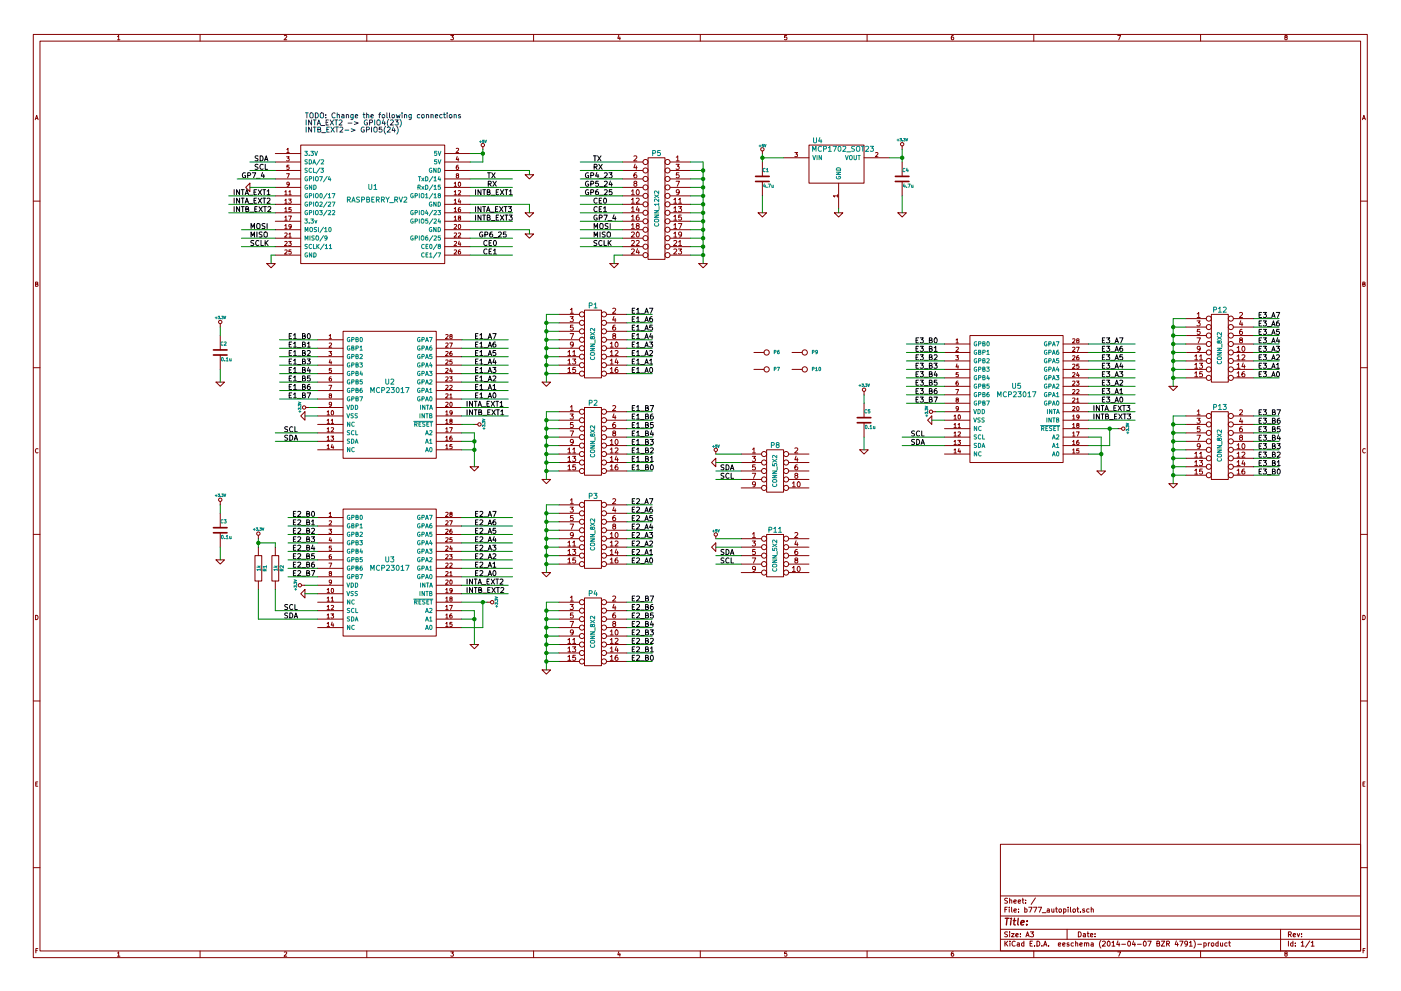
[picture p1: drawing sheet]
EESchema Schematic File Version 2
LIBS:power
LIBS:device
LIBS:transistors
LIBS:conn
LIBS:linear
LIBS:regul
LIBS:74xx
LIBS:cmos4000
LIBS:adc-dac
LIBS:memory
LIBS:xilinx
LIBS:special
LIBS:microcontrollers
LIBS:dsp
LIBS:microchip
LIBS:analog_switches
LIBS:motorola
LIBS:texas
LIBS:intel
LIBS:audio
LIBS:interface
LIBS:digital-audio
LIBS:philips
LIBS:display
LIBS:cypress
LIBS:siliconi
LIBS:opto
LIBS:atmel
LIBS:contrib
LIBS:valves
LIBS:raspberry_common
LIBS:SAUL
LIBS:b777_autopilot-cache
EELAYER 24 0
EELAYER END
$Descr A3 16535 11693
encoding utf-8
Sheet 1 1
Title ""
Date ""
Rev ""
Comp ""
Comment1 ""
Comment2 ""
Comment3 ""
Comment4 ""
$EndDescr
$Comp
L MCP23017 U2
U 1 1
P 4600 4600
F 0 "U2" H 4600 4700 60  0000 C CNN
F 1 "MCP23017" H 4600 4600 60  0000 C CNN
F 2 "" H 4600 4600 60  0000 C CNN
F 3 "" H 4600 4600 60  0000 C CNN
	1    4600 4600
	1    0    0    -1  
$EndComp
$Comp
L RASPBERRY_RV2 U1
U 1 1
P 4400 2400
F 0 "U1" H 4400 2600 60  0000 C CNN
F 1 "RASPBERRY_RV2" H 4450 2450 60  0000 C CNN
F 2 "" H 4300 2100 60  0000 C CNN
F 3 "" H 4300 2100 60  0000 C CNN
	1    4400 2400
	1    0    0    -1  
$EndComp
$Comp
L GND #PWR01
U 1 1
P 5600 5500
F 0 "#PWR01" H 5600 5500 30  0001 C CNN
F 1 "GND" H 5600 5430 30  0001 C CNN
F 2 "" H 5600 5500 60  0000 C CNN
F 3 "" H 5600 5500 60  0000 C CNN
	1    5600 5500
	1    0    0    -1  
$EndComp
$Comp
L +3.3V #PWR02
U 1 1
P 5600 5000
F 0 "#PWR02" H 5600 4960 30  0001 C CNN
F 1 "+3.3V" H 5600 5110 30  0000 C CNN
F 2 "" H 5600 5000 60  0000 C CNN
F 3 "" H 5600 5000 60  0000 C CNN
	1    5600 5000
	0    1    1    0   
$EndComp
$Comp
L +3.3V #PWR03
U 1 1
P 10650 1750
F 0 "#PWR03" H 10650 1710 30  0001 C CNN
F 1 "+3.3V" H 10650 1860 30  0000 C CNN
F 2 "" H 10650 1750 60  0000 C CNN
F 3 "" H 10650 1750 60  0000 C CNN
	1    10650 1750
	1    0    0    -1  
$EndComp
$Comp
L GND #PWR04
U 1 1
P 2950 2200
F 0 "#PWR04" H 2950 2200 30  0001 C CNN
F 1 "GND" H 2950 2130 30  0001 C CNN
F 2 "" H 2950 2200 60  0000 C CNN
F 3 "" H 2950 2200 60  0000 C CNN
	1    2950 2200
	0    1    1    0   
$EndComp
Text Label 3350 5100 0    60   ~ 0
SCL
Text Label 3350 5200 0    60   ~ 0
SDA
Text Label 3000 1900 0    60   ~ 0
SDA
Text Label 3000 2000 0    60   ~ 0
SCL
$Comp
L +5V #PWR05
U 1 1
P 5700 1750
F 0 "#PWR05" H 5700 1840 20  0001 C CNN
F 1 "+5V" H 5700 1840 30  0000 C CNN
F 2 "" H 5700 1750 60  0000 C CNN
F 3 "" H 5700 1750 60  0000 C CNN
	1    5700 1750
	1    0    0    -1  
$EndComp
Text Label 2750 2300 0    60   ~ 0
INTA_EXT1
Text Label 5600 2300 0    60   ~ 0
INTB_EXT1
Text Label 2750 2400 0    60   ~ 0
INTA_EXT2
Text Label 2750 2500 0    60   ~ 0
INTB_EXT2
$Comp
L GND #PWR06
U 1 1
P 3200 3100
F 0 "#PWR06" H 3200 3100 30  0001 C CNN
F 1 "GND" H 3200 3030 30  0001 C CNN
F 2 "" H 3200 3100 60  0000 C CNN
F 3 "" H 3200 3100 60  0000 C CNN
	1    3200 3100
	1    0    0    -1  
$EndComp
$Comp
L GND #PWR07
U 1 1
P 6250 2750
F 0 "#PWR07" H 6250 2750 30  0001 C CNN
F 1 "GND" H 6250 2680 30  0001 C CNN
F 2 "" H 6250 2750 60  0000 C CNN
F 3 "" H 6250 2750 60  0000 C CNN
	1    6250 2750
	1    0    0    -1  
$EndComp
$Comp
L GND #PWR08
U 1 1
P 6250 2050
F 0 "#PWR08" H 6250 2050 30  0001 C CNN
F 1 "GND" H 6250 1980 30  0001 C CNN
F 2 "" H 6250 2050 60  0000 C CNN
F 3 "" H 6250 2050 60  0000 C CNN
	1    6250 2050
	1    0    0    -1  
$EndComp
$Comp
L MCP23017 U3
U 1 1
P 4600 6700
F 0 "U3" H 4600 6800 60  0000 C CNN
F 1 "MCP23017" H 4600 6700 60  0000 C CNN
F 2 "" H 4600 6700 60  0000 C CNN
F 3 "" H 4600 6700 60  0000 C CNN
	1    4600 6700
	1    0    0    -1  
$EndComp
$Comp
L GND #PWR09
U 1 1
P 5600 7600
F 0 "#PWR09" H 5600 7600 30  0001 C CNN
F 1 "GND" H 5600 7530 30  0001 C CNN
F 2 "" H 5600 7600 60  0000 C CNN
F 3 "" H 5600 7600 60  0000 C CNN
	1    5600 7600
	1    0    0    -1  
$EndComp
$Comp
L +3.3V #PWR010
U 1 1
P 5750 7100
F 0 "#PWR010" H 5750 7060 30  0001 C CNN
F 1 "+3.3V" H 5750 7210 30  0000 C CNN
F 2 "" H 5750 7100 60  0000 C CNN
F 3 "" H 5750 7100 60  0000 C CNN
	1    5750 7100
	0    1    1    0   
$EndComp
Text Label 3350 7200 0    60   ~ 0
SCL
Text Label 3350 7300 0    60   ~ 0
SDA
$Comp
L GND #PWR011
U 1 1
P 3600 4900
F 0 "#PWR011" H 3600 4900 30  0001 C CNN
F 1 "GND" H 3600 4830 30  0001 C CNN
F 2 "" H 3600 4900 60  0000 C CNN
F 3 "" H 3600 4900 60  0000 C CNN
	1    3600 4900
	0    1    1    0   
$EndComp
$Comp
L +3.3V #PWR012
U 1 1
P 3650 4800
F 0 "#PWR012" H 3650 4760 30  0001 C CNN
F 1 "+3.3V" H 3650 4910 30  0000 C CNN
F 2 "" H 3650 4800 60  0000 C CNN
F 3 "" H 3650 4800 60  0000 C CNN
	1    3650 4800
	0    -1   -1   0   
$EndComp
$Comp
L +3.3V #PWR013
U 1 1
P 3600 6900
F 0 "#PWR013" H 3600 6860 30  0001 C CNN
F 1 "+3.3V" H 3600 7010 30  0000 C CNN
F 2 "" H 3600 6900 60  0000 C CNN
F 3 "" H 3600 6900 60  0000 C CNN
	1    3600 6900
	0    -1   -1   0   
$EndComp
$Comp
L GND #PWR014
U 1 1
P 3600 7000
F 0 "#PWR014" H 3600 7000 30  0001 C CNN
F 1 "GND" H 3600 6930 30  0001 C CNN
F 2 "" H 3600 7000 60  0000 C CNN
F 3 "" H 3600 7000 60  0000 C CNN
	1    3600 7000
	0    1    1    0   
$EndComp
$Comp
L CONN_1 P6
U 1 1
P 9050 4150
F 0 "P6" H 9130 4150 40  0000 L CNN
F 1 "CONN_1" H 9050 4205 30  0001 C CNN
F 2 "" H 9050 4150 60  0000 C CNN
F 3 "" H 9050 4150 60  0000 C CNN
	1    9050 4150
	1    0    0    -1  
$EndComp
$Comp
L CONN_1 P7
U 1 1
P 9050 4350
F 0 "P7" H 9130 4350 40  0000 L CNN
F 1 "CONN_1" H 9050 4405 30  0001 C CNN
F 2 "" H 9050 4350 60  0000 C CNN
F 3 "" H 9050 4350 60  0000 C CNN
	1    9050 4350
	1    0    0    -1  
$EndComp
$Comp
L CONN_1 P9
U 1 1
P 9500 4150
F 0 "P9" H 9580 4150 40  0000 L CNN
F 1 "CONN_1" H 9500 4205 30  0001 C CNN
F 2 "" H 9500 4150 60  0000 C CNN
F 3 "" H 9500 4150 60  0000 C CNN
	1    9500 4150
	1    0    0    -1  
$EndComp
$Comp
L CONN_1 P10
U 1 1
P 9500 4350
F 0 "P10" H 9580 4350 40  0000 L CNN
F 1 "CONN_1" H 9500 4405 30  0001 C CNN
F 2 "" H 9500 4350 60  0000 C CNN
F 3 "" H 9500 4350 60  0000 C CNN
	1    9500 4350
	1    0    0    -1  
$EndComp
$Comp
L R R2
U 1 1
P 3250 6700
F 0 "R2" V 3330 6700 40  0000 C CNN
F 1 "1k" V 3257 6701 40  0000 C CNN
F 2 "" V 3180 6700 30  0000 C CNN
F 3 "" H 3250 6700 30  0000 C CNN
	1    3250 6700
	1    0    0    -1  
$EndComp
$Comp
L R R1
U 1 1
P 3050 6700
F 0 "R1" V 3130 6700 40  0000 C CNN
F 1 "1k" V 3057 6701 40  0000 C CNN
F 2 "" V 2980 6700 30  0000 C CNN
F 3 "" H 3050 6700 30  0000 C CNN
	1    3050 6700
	1    0    0    -1  
$EndComp
$Comp
L +3.3V #PWR015
U 1 1
P 3050 6350
F 0 "#PWR015" H 3050 6310 30  0001 C CNN
F 1 "+3.3V" H 3050 6460 30  0000 C CNN
F 2 "" H 3050 6350 60  0000 C CNN
F 3 "" H 3050 6350 60  0000 C CNN
	1    3050 6350
	1    0    0    -1  
$EndComp
Text Label 5500 7000 0    60   ~ 0
INTB_EXT2
Text Label 5500 6900 0    60   ~ 0
INTA_EXT2
Text Label 5500 4900 0    60   ~ 0
INTB_EXT1
Text Label 5500 4800 0    60   ~ 0
INTA_EXT1
$Comp
L CONN_5X2 P8
U 1 1
P 9150 5550
F 0 "P8" H 9150 5850 60  0000 C CNN
F 1 "CONN_5X2" V 9150 5550 50  0000 C CNN
F 2 "" H 9150 5550 60  0000 C CNN
F 3 "" H 9150 5550 60  0000 C CNN
	1    9150 5550
	1    0    0    -1  
$EndComp
$Comp
L +5V #PWR016
U 1 1
P 8450 5350
F 0 "#PWR016" H 8450 5440 20  0001 C CNN
F 1 "+5V" H 8450 5440 30  0000 C CNN
F 2 "" H 8450 5350 60  0000 C CNN
F 3 "" H 8450 5350 60  0000 C CNN
	1    8450 5350
	1    0    0    -1  
$EndComp
$Comp
L GND #PWR017
U 1 1
P 8450 5450
F 0 "#PWR017" H 8450 5450 30  0001 C CNN
F 1 "GND" H 8450 5380 30  0001 C CNN
F 2 "" H 8450 5450 60  0000 C CNN
F 3 "" H 8450 5450 60  0000 C CNN
	1    8450 5450
	0    1    1    0   
$EndComp
Text Label 8500 5550 0    60   ~ 0
SDA
Text Label 8500 5650 0    60   ~ 0
SCL
$Comp
L CONN_8X2 P1
U 1 1
P 7000 4050
F 0 "P1" H 7000 4500 60  0000 C CNN
F 1 "CONN_8X2" V 7000 4050 50  0000 C CNN
F 2 "" H 7000 4050 60  0000 C CNN
F 3 "" H 7000 4050 60  0000 C CNN
	1    7000 4050
	1    0    0    -1  
$EndComp
$Comp
L GND #PWR018
U 1 1
P 6450 4500
F 0 "#PWR018" H 6450 4500 30  0001 C CNN
F 1 "GND" H 6450 4430 30  0001 C CNN
F 2 "" H 6450 4500 60  0000 C CNN
F 3 "" H 6450 4500 60  0000 C CNN
	1    6450 4500
	1    0    0    -1  
$EndComp
$Comp
L CONN_8X2 P2
U 1 1
P 7000 5200
F 0 "P2" H 7000 5650 60  0000 C CNN
F 1 "CONN_8X2" V 7000 5200 50  0000 C CNN
F 2 "" H 7000 5200 60  0000 C CNN
F 3 "" H 7000 5200 60  0000 C CNN
	1    7000 5200
	1    0    0    -1  
$EndComp
$Comp
L GND #PWR019
U 1 1
P 6450 5650
F 0 "#PWR019" H 6450 5650 30  0001 C CNN
F 1 "GND" H 6450 5580 30  0001 C CNN
F 2 "" H 6450 5650 60  0000 C CNN
F 3 "" H 6450 5650 60  0000 C CNN
	1    6450 5650
	1    0    0    -1  
$EndComp
$Comp
L CONN_8X2 P3
U 1 1
P 7000 6300
F 0 "P3" H 7000 6750 60  0000 C CNN
F 1 "CONN_8X2" V 7000 6300 50  0000 C CNN
F 2 "" H 7000 6300 60  0000 C CNN
F 3 "" H 7000 6300 60  0000 C CNN
	1    7000 6300
	1    0    0    -1  
$EndComp
$Comp
L GND #PWR020
U 1 1
P 6450 6750
F 0 "#PWR020" H 6450 6750 30  0001 C CNN
F 1 "GND" H 6450 6680 30  0001 C CNN
F 2 "" H 6450 6750 60  0000 C CNN
F 3 "" H 6450 6750 60  0000 C CNN
	1    6450 6750
	1    0    0    -1  
$EndComp
$Comp
L CONN_8X2 P4
U 1 1
P 7000 7450
F 0 "P4" H 7000 7900 60  0000 C CNN
F 1 "CONN_8X2" V 7000 7450 50  0000 C CNN
F 2 "" H 7000 7450 60  0000 C CNN
F 3 "" H 7000 7450 60  0000 C CNN
	1    7000 7450
	1    0    0    -1  
$EndComp
$Comp
L GND #PWR021
U 1 1
P 6450 7900
F 0 "#PWR021" H 6450 7900 30  0001 C CNN
F 1 "GND" H 6450 7830 30  0001 C CNN
F 2 "" H 6450 7900 60  0000 C CNN
F 3 "" H 6450 7900 60  0000 C CNN
	1    6450 7900
	1    0    0    -1  
$EndComp
Text Label 7450 3700 0    60   ~ 0
E1_A7
Text Label 7450 3800 0    60   ~ 0
E1_A6
Text Label 7450 3900 0    60   ~ 0
E1_A5
Text Label 7450 4000 0    60   ~ 0
E1_A4
Text Label 7450 4100 0    60   ~ 0
E1_A3
Text Label 7450 4200 0    60   ~ 0
E1_A2
Text Label 7450 4300 0    60   ~ 0
E1_A1
Text Label 7450 4400 0    60   ~ 0
E1_A0
Text Label 5600 4000 0    60   ~ 0
E1_A7
Text Label 5600 4100 0    60   ~ 0
E1_A6
Text Label 5600 4200 0    60   ~ 0
E1_A5
Text Label 5600 4300 0    60   ~ 0
E1_A4
Text Label 5600 4400 0    60   ~ 0
E1_A3
Text Label 5600 4500 0    60   ~ 0
E1_A2
Text Label 5600 4600 0    60   ~ 0
E1_A1
Text Label 5600 4700 0    60   ~ 0
E1_A0
Text Label 7450 4850 0    60   ~ 0
E1_B7
Text Label 7450 4950 0    60   ~ 0
E1_B6
Text Label 7450 5050 0    60   ~ 0
E1_B5
Text Label 7450 5150 0    60   ~ 0
E1_B4
Text Label 7450 5250 0    60   ~ 0
E1_B3
Text Label 7450 5350 0    60   ~ 0
E1_B2
Text Label 7450 5450 0    60   ~ 0
E1_B1
Text Label 7450 5550 0    60   ~ 0
E1_B0
Text Label 3400 4000 0    60   ~ 0
E1_B0
Text Label 3400 4100 0    60   ~ 0
E1_B1
Text Label 3400 4200 0    60   ~ 0
E1_B2
Text Label 3400 4300 0    60   ~ 0
E1_B3
Text Label 3400 4400 0    60   ~ 0
E1_B4
Text Label 3400 4500 0    60   ~ 0
E1_B5
Text Label 3400 4600 0    60   ~ 0
E1_B6
Text Label 3400 4700 0    60   ~ 0
E1_B7
Text Label 3450 6100 0    60   ~ 0
E2_B0
Text Label 3450 6200 0    60   ~ 0
E2_B1
Text Label 3450 6300 0    60   ~ 0
E2_B2
Text Label 3450 6400 0    60   ~ 0
E2_B3
Text Label 3450 6500 0    60   ~ 0
E2_B4
Text Label 3450 6600 0    60   ~ 0
E2_B5
Text Label 3450 6700 0    60   ~ 0
E2_B6
Text Label 3450 6800 0    60   ~ 0
E2_B7
Text Label 5600 6100 0    60   ~ 0
E2_A7
Text Label 5600 6200 0    60   ~ 0
E2_A6
Text Label 5600 6300 0    60   ~ 0
E2_A5
Text Label 5600 6400 0    60   ~ 0
E2_A4
Text Label 5600 6500 0    60   ~ 0
E2_A3
Text Label 5600 6600 0    60   ~ 0
E2_A2
Text Label 5600 6700 0    60   ~ 0
E2_A1
Text Label 5600 6800 0    60   ~ 0
E2_A0
Text Label 7450 5950 0    60   ~ 0
E2_A7
Text Label 7450 6050 0    60   ~ 0
E2_A6
Text Label 7450 6150 0    60   ~ 0
E2_A5
Text Label 7450 6250 0    60   ~ 0
E2_A4
Text Label 7450 6350 0    60   ~ 0
E2_A3
Text Label 7450 6450 0    60   ~ 0
E2_A2
Text Label 7450 6550 0    60   ~ 0
E2_A1
Text Label 7450 6650 0    60   ~ 0
E2_A0
Text Label 7450 7100 0    60   ~ 0
E2_B7
Text Label 7450 7200 0    60   ~ 0
E2_B6
Text Label 7450 7300 0    60   ~ 0
E2_B5
Text Label 7450 7400 0    60   ~ 0
E2_B4
Text Label 7450 7500 0    60   ~ 0
E2_B3
Text Label 7450 7600 0    60   ~ 0
E2_B2
Text Label 7450 7700 0    60   ~ 0
E2_B1
Text Label 7450 7800 0    60   ~ 0
E2_B0
$Comp
L GND #PWR022
U 1 1
P 8300 3100
F 0 "#PWR022" H 8300 3100 30  0001 C CNN
F 1 "GND" H 8300 3030 30  0001 C CNN
F 2 "" H 8300 3100 60  0000 C CNN
F 3 "" H 8300 3100 60  0000 C CNN
	1    8300 3100
	1    0    0    -1  
$EndComp
Text Label 7000 1900 0    60   ~ 0
TX
Text Label 7000 2000 0    60   ~ 0
RX
Text Label 5750 2100 0    60   ~ 0
TX
Text Label 5750 2200 0    60   ~ 0
RX
Text Label 6900 2100 0    60   ~ 0
GP4_23
Text Label 6900 2200 0    60   ~ 0
GP5_24
Text Label 6900 2300 0    60   ~ 0
GP6_25
Text Label 5650 2800 0    60   ~ 0
GP6_25
Text Label 5700 2900 0    60   ~ 0
CE0
Text Label 5700 3000 0    60   ~ 0
CE1
Text Label 7000 2400 0    60   ~ 0
CE0
Text Label 7000 2500 0    60   ~ 0
CE1
Text Label 2850 2100 0    60   ~ 0
GP7_4
Text Label 7000 2600 0    60   ~ 0
GP7_4
$Comp
L CONN_12X2 P5
U 1 1
P 7750 2450
F 0 "P5" H 7750 3100 60  0000 C CNN
F 1 "CONN_12X2" V 7750 2450 50  0000 C CNN
F 2 "" H 7750 2450 60  0000 C CNN
F 3 "" H 7750 2450 60  0000 C CNN
	1    7750 2450
	-1   0    0    -1  
$EndComp
Text Label 2950 2700 0    60   ~ 0
MOSI
Text Label 7000 2700 0    60   ~ 0
MOSI
Wire Wire Line
	5450 5100 5600 5100
Wire Wire Line
	5600 5100 5600 5500
Wire Wire Line
	5450 5200 5600 5200
Connection ~ 5600 5200
Wire Wire Line
	5450 5300 5600 5300
Connection ~ 5600 5300
Wire Wire Line
	5550 2300 6050 2300
Wire Wire Line
	5600 5000 5450 5000
Wire Wire Line
	2950 2200 3250 2200
Wire Wire Line
	3750 5100 3250 5100
Wire Wire Line
	3750 5200 3250 5200
Wire Wire Line
	3250 1900 2950 1900
Wire Wire Line
	3250 2000 2950 2000
Wire Wire Line
	5700 1750 5700 1900
Wire Wire Line
	5700 1800 5550 1800
Wire Wire Line
	2700 2300 3250 2300
Wire Wire Line
	2700 2400 3250 2400
Wire Wire Line
	3250 2500 2700 2500
Wire Wire Line
	3250 3000 3200 3000
Wire Wire Line
	3200 3000 3200 3100
Wire Wire Line
	5450 7200 5600 7200
Wire Wire Line
	5600 7200 5600 7600
Wire Wire Line
	5450 7300 5600 7300
Connection ~ 5600 7300
Wire Wire Line
	5450 7100 5750 7100
Wire Wire Line
	3750 7200 3250 7200
Wire Wire Line
	3050 7300 3750 7300
Wire Wire Line
	5450 7400 5700 7400
Wire Wire Line
	5700 7400 5700 7100
Connection ~ 5700 7100
Wire Wire Line
	3750 4900 3600 4900
Wire Wire Line
	3750 7000 3600 7000
Wire Wire Line
	3650 4800 3750 4800
Wire Wire Line
	3750 6900 3600 6900
Wire Wire Line
	3250 7200 3250 6950
Wire Wire Line
	3050 7300 3050 6950
Wire Wire Line
	3050 6350 3050 6450
Wire Wire Line
	3050 6400 3250 6400
Wire Wire Line
	3250 6400 3250 6450
Connection ~ 3050 6400
Wire Wire Line
	5450 6900 6000 6900
Wire Wire Line
	5450 7000 6000 7000
Wire Wire Line
	5450 4900 6000 4900
Wire Wire Line
	5450 4800 6000 4800
Wire Wire Line
	8750 5550 8450 5550
Wire Wire Line
	8750 5650 8450 5650
Wire Wire Line
	8750 5450 8450 5450
Wire Wire Line
	8750 5350 8450 5350
Wire Wire Line
	6600 3700 6450 3700
Wire Wire Line
	6450 3700 6450 4500
Wire Wire Line
	6600 3800 6450 3800
Connection ~ 6450 3800
Wire Wire Line
	6450 3900 6600 3900
Connection ~ 6450 3900
Wire Wire Line
	6600 4000 6450 4000
Connection ~ 6450 4000
Wire Wire Line
	6600 4100 6450 4100
Connection ~ 6450 4100
Wire Wire Line
	6600 4200 6450 4200
Connection ~ 6450 4200
Wire Wire Line
	6600 4300 6450 4300
Connection ~ 6450 4300
Wire Wire Line
	6450 4400 6600 4400
Connection ~ 6450 4400
Wire Wire Line
	7400 3700 7700 3700
Wire Wire Line
	7400 3800 7700 3800
Wire Wire Line
	7400 3900 7700 3900
Wire Wire Line
	7400 4000 7700 4000
Wire Wire Line
	7400 4100 7700 4100
Wire Wire Line
	7400 4200 7700 4200
Wire Wire Line
	7400 4300 7700 4300
Wire Wire Line
	7400 4400 7700 4400
Wire Wire Line
	6600 4850 6450 4850
Wire Wire Line
	6450 4850 6450 5650
Wire Wire Line
	6600 4950 6450 4950
Connection ~ 6450 4950
Wire Wire Line
	6450 5050 6600 5050
Connection ~ 6450 5050
Wire Wire Line
	6600 5150 6450 5150
Connection ~ 6450 5150
Wire Wire Line
	6600 5250 6450 5250
Connection ~ 6450 5250
Wire Wire Line
	6600 5350 6450 5350
Connection ~ 6450 5350
Wire Wire Line
	6600 5450 6450 5450
Connection ~ 6450 5450
Wire Wire Line
	6450 5550 6600 5550
Connection ~ 6450 5550
Wire Wire Line
	7400 4850 7700 4850
Wire Wire Line
	7400 4950 7700 4950
Wire Wire Line
	7400 5050 7700 5050
Wire Wire Line
	7400 5150 7700 5150
Wire Wire Line
	7400 5250 7700 5250
Wire Wire Line
	7400 5350 7700 5350
Wire Wire Line
	7400 5450 7700 5450
Wire Wire Line
	7400 5550 7700 5550
Wire Wire Line
	6600 5950 6450 5950
Wire Wire Line
	6450 5950 6450 6750
Wire Wire Line
	6600 6050 6450 6050
Connection ~ 6450 6050
Wire Wire Line
	6450 6150 6600 6150
Connection ~ 6450 6150
Wire Wire Line
	6600 6250 6450 6250
Connection ~ 6450 6250
Wire Wire Line
	6600 6350 6450 6350
Connection ~ 6450 6350
Wire Wire Line
	6600 6450 6450 6450
Connection ~ 6450 6450
Wire Wire Line
	6600 6550 6450 6550
Connection ~ 6450 6550
Wire Wire Line
	6450 6650 6600 6650
Connection ~ 6450 6650
Wire Wire Line
	7400 5950 7700 5950
Wire Wire Line
	7400 6050 7700 6050
Wire Wire Line
	7400 6150 7700 6150
Wire Wire Line
	7400 6250 7700 6250
Wire Wire Line
	7400 6350 7700 6350
Wire Wire Line
	7400 6450 7700 6450
Wire Wire Line
	7400 6550 7700 6550
Wire Wire Line
	7400 6650 7700 6650
Wire Wire Line
	6600 7100 6450 7100
Wire Wire Line
	6450 7100 6450 7900
Wire Wire Line
	6600 7200 6450 7200
Connection ~ 6450 7200
Wire Wire Line
	6450 7300 6600 7300
Connection ~ 6450 7300
Wire Wire Line
	6600 7400 6450 7400
Connection ~ 6450 7400
Wire Wire Line
	6600 7500 6450 7500
Connection ~ 6450 7500
Wire Wire Line
	6600 7600 6450 7600
Connection ~ 6450 7600
Wire Wire Line
	6600 7700 6450 7700
Connection ~ 6450 7700
Wire Wire Line
	6450 7800 6600 7800
Connection ~ 6450 7800
Wire Wire Line
	7400 7100 7700 7100
Wire Wire Line
	7400 7200 7700 7200
Wire Wire Line
	7400 7300 7700 7300
Wire Wire Line
	7400 7400 7700 7400
Wire Wire Line
	7400 7500 7700 7500
Wire Wire Line
	7400 7600 7700 7600
Wire Wire Line
	7400 7700 7700 7700
Wire Wire Line
	7400 7800 7700 7800
Wire Wire Line
	5450 4000 6000 4000
Wire Wire Line
	5450 4100 6000 4100
Wire Wire Line
	5450 4200 6000 4200
Wire Wire Line
	6000 4300 5450 4300
Wire Wire Line
	6000 4400 5450 4400
Wire Wire Line
	5450 4500 6000 4500
Wire Wire Line
	5450 4600 6000 4600
Wire Wire Line
	5450 4700 6000 4700
Wire Wire Line
	3750 4000 3300 4000
Wire Wire Line
	3750 4100 3300 4100
Wire Wire Line
	3750 4200 3300 4200
Wire Wire Line
	3750 4300 3300 4300
Wire Wire Line
	3750 4400 3300 4400
Wire Wire Line
	3750 4500 3300 4500
Wire Wire Line
	3750 4600 3300 4600
Wire Wire Line
	3750 4700 3300 4700
Wire Wire Line
	5450 6100 6050 6100
Wire Wire Line
	5450 6200 6050 6200
Wire Wire Line
	5450 6300 6050 6300
Wire Wire Line
	5450 6400 6050 6400
Wire Wire Line
	5450 6500 6050 6500
Wire Wire Line
	5450 6600 6050 6600
Wire Wire Line
	5450 6700 6050 6700
Wire Wire Line
	5450 6800 6050 6800
Wire Wire Line
	3750 6100 3400 6100
Wire Wire Line
	3750 6200 3400 6200
Wire Wire Line
	3750 6300 3400 6300
Wire Wire Line
	3750 6400 3400 6400
Wire Wire Line
	3750 6500 3400 6500
Wire Wire Line
	3750 6600 3400 6600
Wire Wire Line
	3750 6700 3400 6700
Wire Wire Line
	3750 6800 3400 6800
Wire Wire Line
	8150 1900 8300 1900
Wire Wire Line
	8300 1900 8300 3100
Wire Wire Line
	8150 2000 8300 2000
Connection ~ 8300 2000
Wire Wire Line
	8150 2100 8300 2100
Connection ~ 8300 2100
Wire Wire Line
	8150 2200 8300 2200
Connection ~ 8300 2200
Wire Wire Line
	8150 2300 8300 2300
Connection ~ 8300 2300
Wire Wire Line
	8150 2400 8300 2400
Connection ~ 8300 2400
Wire Wire Line
	8150 2500 8300 2500
Connection ~ 8300 2500
Wire Wire Line
	8150 2600 8300 2600
Connection ~ 8300 2600
Wire Wire Line
	7350 1900 6850 1900
Wire Wire Line
	7350 2000 6850 2000
Wire Wire Line
	7350 2100 6850 2100
Wire Wire Line
	7350 2200 6850 2200
Wire Wire Line
	7350 2300 6850 2300
Wire Wire Line
	7350 2400 6850 2400
Wire Wire Line
	6850 2500 7350 2500
Wire Wire Line
	7350 2600 6850 2600
Wire Wire Line
	5550 2000 6250 2000
Wire Wire Line
	6250 2000 6250 2050
Wire Wire Line
	5550 2100 6050 2100
Wire Wire Line
	5550 2200 6050 2200
Wire Wire Line
	5550 2500 6050 2500
Wire Wire Line
	5550 2600 6050 2600
Wire Wire Line
	5550 2700 6250 2700
Wire Wire Line
	6250 2700 6250 2750
Wire Wire Line
	5550 2800 6050 2800
Wire Wire Line
	5550 2900 6050 2900
Wire Wire Line
	5550 3000 6050 3000
Wire Wire Line
	3250 2100 2800 2100
Wire Wire Line
	8150 2700 8300 2700
Connection ~ 8300 2700
Wire Wire Line
	8150 2800 8300 2800
Connection ~ 8300 2800
Wire Wire Line
	8150 2900 8300 2900
Connection ~ 8300 2900
Wire Wire Line
	8150 3000 8300 3000
Connection ~ 8300 3000
Wire Wire Line
	3250 2700 2850 2700
Wire Wire Line
	6850 2700 7350 2700
Wire Wire Line
	2850 2800 3250 2800
Text Label 2950 2800 0    60   ~ 0
MISO
Wire Wire Line
	6850 2800 7350 2800
Text Label 7000 2800 0    60   ~ 0
MISO
Wire Wire Line
	7350 2900 6850 2900
Wire Wire Line
	3250 2900 2850 2900
Text Label 2950 2900 0    60   ~ 0
SCLK
Text Label 7000 2900 0    60   ~ 0
SCLK
$Comp
L GND #PWR023
U 1 1
P 7250 3100
F 0 "#PWR023" H 7250 3100 30  0001 C CNN
F 1 "GND" H 7250 3030 30  0001 C CNN
F 2 "" H 7250 3100 60  0000 C CNN
F 3 "" H 7250 3100 60  0000 C CNN
	1    7250 3100
	1    0    0    -1  
$EndComp
Wire Wire Line
	7350 3000 7250 3000
Wire Wire Line
	7250 3000 7250 3100
$Comp
L C C1
U 1 1
P 9000 2100
F 0 "C1" H 9000 2200 40  0000 L CNN
F 1 "4.7u" H 9006 2015 40  0000 L CNN
F 2 "" H 9038 1950 30  0000 C CNN
F 3 "" H 9000 2100 60  0000 C CNN
	1    9000 2100
	1    0    0    -1  
$EndComp
$Comp
L GND #PWR024
U 1 1
P 9000 2500
F 0 "#PWR024" H 9000 2500 30  0001 C CNN
F 1 "GND" H 9000 2430 30  0001 C CNN
F 2 "" H 9000 2500 60  0000 C CNN
F 3 "" H 9000 2500 60  0000 C CNN
	1    9000 2500
	1    0    0    -1  
$EndComp
Wire Wire Line
	9000 2300 9000 2500
Wire Wire Line
	9000 1800 9000 1900
$Comp
L C C3
U 1 1
P 2600 6250
F 0 "C3" H 2600 6350 40  0000 L CNN
F 1 "0.1u" H 2606 6165 40  0000 L CNN
F 2 "" H 2638 6100 30  0000 C CNN
F 3 "" H 2600 6250 60  0000 C CNN
	1    2600 6250
	1    0    0    -1  
$EndComp
$Comp
L GND #PWR025
U 1 1
P 2600 6600
F 0 "#PWR025" H 2600 6600 30  0001 C CNN
F 1 "GND" H 2600 6530 30  0001 C CNN
F 2 "" H 2600 6600 60  0000 C CNN
F 3 "" H 2600 6600 60  0000 C CNN
	1    2600 6600
	1    0    0    -1  
$EndComp
Wire Wire Line
	2600 6450 2600 6600
$Comp
L +3.3V #PWR026
U 1 1
P 2600 5950
F 0 "#PWR026" H 2600 5910 30  0001 C CNN
F 1 "+3.3V" H 2600 6060 30  0000 C CNN
F 2 "" H 2600 5950 60  0000 C CNN
F 3 "" H 2600 5950 60  0000 C CNN
	1    2600 5950
	1    0    0    -1  
$EndComp
Wire Wire Line
	2600 6050 2600 5950
$Comp
L C C2
U 1 1
P 2600 4150
F 0 "C2" H 2600 4250 40  0000 L CNN
F 1 "0.1u" H 2606 4065 40  0000 L CNN
F 2 "" H 2638 4000 30  0000 C CNN
F 3 "" H 2600 4150 60  0000 C CNN
	1    2600 4150
	1    0    0    -1  
$EndComp
$Comp
L GND #PWR027
U 1 1
P 2600 4500
F 0 "#PWR027" H 2600 4500 30  0001 C CNN
F 1 "GND" H 2600 4430 30  0001 C CNN
F 2 "" H 2600 4500 60  0000 C CNN
F 3 "" H 2600 4500 60  0000 C CNN
	1    2600 4500
	1    0    0    -1  
$EndComp
Wire Wire Line
	2600 4350 2600 4500
$Comp
L +3.3V #PWR028
U 1 1
P 2600 3850
F 0 "#PWR028" H 2600 3810 30  0001 C CNN
F 1 "+3.3V" H 2600 3960 30  0000 C CNN
F 2 "" H 2600 3850 60  0000 C CNN
F 3 "" H 2600 3850 60  0000 C CNN
	1    2600 3850
	1    0    0    -1  
$EndComp
Wire Wire Line
	2600 3950 2600 3850
$Comp
L +5V #PWR029
U 1 1
P 9000 1800
F 0 "#PWR029" H 9000 1890 20  0001 C CNN
F 1 "+5V" H 9000 1890 30  0000 C CNN
F 2 "" H 9000 1800 60  0000 C CNN
F 3 "" H 9000 1800 60  0000 C CNN
	1    9000 1800
	1    0    0    -1  
$EndComp
$Comp
L MCP1702_SOT23 U4
U 1 1
P 9200 2500
F 0 "U4" H 9650 3350 60  0000 C CNN
F 1 "MCP1702_SOT23" H 9950 3250 60  0000 C CNN
F 2 "" H 9200 2500 60  0000 C CNN
F 3 "" H 9200 2500 60  0000 C CNN
	1    9200 2500
	1    0    0    -1  
$EndComp
Wire Wire Line
	9250 1850 9000 1850
Connection ~ 9000 1850
$Comp
L GND #PWR030
U 1 1
P 9900 2500
F 0 "#PWR030" H 9900 2500 30  0001 C CNN
F 1 "GND" H 9900 2430 30  0001 C CNN
F 2 "" H 9900 2500 60  0000 C CNN
F 3 "" H 9900 2500 60  0000 C CNN
	1    9900 2500
	1    0    0    -1  
$EndComp
Wire Wire Line
	9900 2450 9900 2500
$Comp
L C C4
U 1 1
P 10650 2100
F 0 "C4" H 10650 2200 40  0000 L CNN
F 1 "4.7u" H 10656 2015 40  0000 L CNN
F 2 "" H 10688 1950 30  0000 C CNN
F 3 "" H 10650 2100 60  0000 C CNN
	1    10650 2100
	1    0    0    -1  
$EndComp
Wire Wire Line
	10500 1850 10650 1850
Wire Wire Line
	10650 1750 10650 1900
Connection ~ 10650 1850
$Comp
L GND #PWR031
U 1 1
P 10650 2500
F 0 "#PWR031" H 10650 2500 30  0001 C CNN
F 1 "GND" H 10650 2430 30  0001 C CNN
F 2 "" H 10650 2500 60  0000 C CNN
F 3 "" H 10650 2500 60  0000 C CNN
	1    10650 2500
	1    0    0    -1  
$EndComp
Wire Wire Line
	10650 2300 10650 2500
$Comp
L GND #PWR032
U 1 1
P 6250 2500
F 0 "#PWR032" H 6250 2500 30  0001 C CNN
F 1 "GND" H 6250 2430 30  0001 C CNN
F 2 "" H 6250 2500 60  0000 C CNN
F 3 "" H 6250 2500 60  0000 C CNN
	1    6250 2500
	1    0    0    -1  
$EndComp
Wire Wire Line
	5550 2400 6250 2400
Wire Wire Line
	6250 2400 6250 2500
Wire Wire Line
	5700 1900 5550 1900
Connection ~ 5700 1800
Text Notes 3600 1550 0    60   ~ 0
TODO: Change the following connections\nINTA_EXT2 -> GPIO4(23)\nINTB_EXT2-> GPIO5(24)
$Comp
L MCP23017 U5
U 1 1
P 12000 4650
F 0 "U5" H 12000 4750 60  0000 C CNN
F 1 "MCP23017" H 12000 4650 60  0000 C CNN
F 2 "" H 12000 4650 60  0000 C CNN
F 3 "" H 12000 4650 60  0000 C CNN
	1    12000 4650
	1    0    0    -1  
$EndComp
$Comp
L GND #PWR033
U 1 1
P 13000 5550
F 0 "#PWR033" H 13000 5550 30  0001 C CNN
F 1 "GND" H 13000 5480 30  0001 C CNN
F 2 "" H 13000 5550 60  0000 C CNN
F 3 "" H 13000 5550 60  0000 C CNN
	1    13000 5550
	1    0    0    -1  
$EndComp
$Comp
L +3.3V #PWR034
U 1 1
P 13200 5050
F 0 "#PWR034" H 13200 5010 30  0001 C CNN
F 1 "+3.3V" H 13200 5160 30  0000 C CNN
F 2 "" H 13200 5050 60  0000 C CNN
F 3 "" H 13200 5050 60  0000 C CNN
	1    13200 5050
	0    1    1    0   
$EndComp
Text Label 10750 5150 0    60   ~ 0
SCL
Text Label 10750 5250 0    60   ~ 0
SDA
$Comp
L GND #PWR035
U 1 1
P 11000 4950
F 0 "#PWR035" H 11000 4950 30  0001 C CNN
F 1 "GND" H 11000 4880 30  0001 C CNN
F 2 "" H 11000 4950 60  0000 C CNN
F 3 "" H 11000 4950 60  0000 C CNN
	1    11000 4950
	0    1    1    0   
$EndComp
$Comp
L +3.3V #PWR036
U 1 1
P 11050 4850
F 0 "#PWR036" H 11050 4810 30  0001 C CNN
F 1 "+3.3V" H 11050 4960 30  0000 C CNN
F 2 "" H 11050 4850 60  0000 C CNN
F 3 "" H 11050 4850 60  0000 C CNN
	1    11050 4850
	0    -1   -1   0   
$EndComp
Text Label 12900 4950 0    60   ~ 0
INTB_EXT3
Text Label 12900 4850 0    60   ~ 0
INTA_EXT3
$Comp
L CONN_8X2 P12
U 1 1
P 14400 4100
F 0 "P12" H 14400 4550 60  0000 C CNN
F 1 "CONN_8X2" V 14400 4100 50  0000 C CNN
F 2 "" H 14400 4100 60  0000 C CNN
F 3 "" H 14400 4100 60  0000 C CNN
	1    14400 4100
	1    0    0    -1  
$EndComp
$Comp
L GND #PWR037
U 1 1
P 13850 4550
F 0 "#PWR037" H 13850 4550 30  0001 C CNN
F 1 "GND" H 13850 4480 30  0001 C CNN
F 2 "" H 13850 4550 60  0000 C CNN
F 3 "" H 13850 4550 60  0000 C CNN
	1    13850 4550
	1    0    0    -1  
$EndComp
$Comp
L CONN_8X2 P13
U 1 1
P 14400 5250
F 0 "P13" H 14400 5700 60  0000 C CNN
F 1 "CONN_8X2" V 14400 5250 50  0000 C CNN
F 2 "" H 14400 5250 60  0000 C CNN
F 3 "" H 14400 5250 60  0000 C CNN
	1    14400 5250
	1    0    0    -1  
$EndComp
$Comp
L GND #PWR038
U 1 1
P 13850 5700
F 0 "#PWR038" H 13850 5700 30  0001 C CNN
F 1 "GND" H 13850 5630 30  0001 C CNN
F 2 "" H 13850 5700 60  0000 C CNN
F 3 "" H 13850 5700 60  0000 C CNN
	1    13850 5700
	1    0    0    -1  
$EndComp
Text Label 14850 3750 0    60   ~ 0
E3_A7
Text Label 14850 3850 0    60   ~ 0
E3_A6
Text Label 14850 3950 0    60   ~ 0
E3_A5
Text Label 14850 4050 0    60   ~ 0
E3_A4
Text Label 14850 4150 0    60   ~ 0
E3_A3
Text Label 14850 4250 0    60   ~ 0
E3_A2
Text Label 14850 4350 0    60   ~ 0
E3_A1
Text Label 14850 4450 0    60   ~ 0
E3_A0
Text Label 13000 4050 0    60   ~ 0
E3_A7
Text Label 13000 4150 0    60   ~ 0
E3_A6
Text Label 13000 4250 0    60   ~ 0
E3_A5
Text Label 13000 4350 0    60   ~ 0
E3_A4
Text Label 13000 4450 0    60   ~ 0
E3_A3
Text Label 13000 4550 0    60   ~ 0
E3_A2
Text Label 13000 4650 0    60   ~ 0
E3_A1
Text Label 13000 4750 0    60   ~ 0
E3_A0
Text Label 14850 4900 0    60   ~ 0
E3_B7
Text Label 14850 5000 0    60   ~ 0
E3_B6
Text Label 14850 5100 0    60   ~ 0
E3_B5
Text Label 14850 5200 0    60   ~ 0
E3_B4
Text Label 14850 5300 0    60   ~ 0
E3_B3
Text Label 14850 5400 0    60   ~ 0
E3_B2
Text Label 14850 5500 0    60   ~ 0
E3_B1
Text Label 14850 5600 0    60   ~ 0
E3_B0
Text Label 10800 4050 0    60   ~ 0
E3_B0
Text Label 10800 4150 0    60   ~ 0
E3_B1
Text Label 10800 4250 0    60   ~ 0
E3_B2
Text Label 10800 4350 0    60   ~ 0
E3_B3
Text Label 10800 4450 0    60   ~ 0
E3_B4
Text Label 10800 4550 0    60   ~ 0
E3_B5
Text Label 10800 4650 0    60   ~ 0
E3_B6
Text Label 10800 4750 0    60   ~ 0
E3_B7
Wire Wire Line
	12850 5150 13000 5150
Wire Wire Line
	13000 5150 13000 5550
Wire Wire Line
	12850 5350 13000 5350
Connection ~ 13000 5350
Wire Wire Line
	13200 5050 12850 5050
Wire Wire Line
	11150 5150 10650 5150
Wire Wire Line
	11150 5250 10650 5250
Wire Wire Line
	11150 4950 11000 4950
Wire Wire Line
	11050 4850 11150 4850
Wire Wire Line
	12850 4950 13400 4950
Wire Wire Line
	12850 4850 13400 4850
Wire Wire Line
	14000 3750 13850 3750
Wire Wire Line
	13850 3750 13850 4550
Wire Wire Line
	14000 3850 13850 3850
Connection ~ 13850 3850
Wire Wire Line
	13850 3950 14000 3950
Connection ~ 13850 3950
Wire Wire Line
	14000 4050 13850 4050
Connection ~ 13850 4050
Wire Wire Line
	14000 4150 13850 4150
Connection ~ 13850 4150
Wire Wire Line
	14000 4250 13850 4250
Connection ~ 13850 4250
Wire Wire Line
	14000 4350 13850 4350
Connection ~ 13850 4350
Wire Wire Line
	13850 4450 14000 4450
Connection ~ 13850 4450
Wire Wire Line
	14800 3750 15100 3750
Wire Wire Line
	14800 3850 15100 3850
Wire Wire Line
	14800 3950 15100 3950
Wire Wire Line
	14800 4050 15100 4050
Wire Wire Line
	14800 4150 15100 4150
Wire Wire Line
	14800 4250 15100 4250
Wire Wire Line
	14800 4350 15100 4350
Wire Wire Line
	14800 4450 15100 4450
Wire Wire Line
	14000 4900 13850 4900
Wire Wire Line
	13850 4900 13850 5700
Wire Wire Line
	14000 5000 13850 5000
Connection ~ 13850 5000
Wire Wire Line
	13850 5100 14000 5100
Connection ~ 13850 5100
Wire Wire Line
	14000 5200 13850 5200
Connection ~ 13850 5200
Wire Wire Line
	14000 5300 13850 5300
Connection ~ 13850 5300
Wire Wire Line
	14000 5400 13850 5400
Connection ~ 13850 5400
Wire Wire Line
	14000 5500 13850 5500
Connection ~ 13850 5500
Wire Wire Line
	13850 5600 14000 5600
Connection ~ 13850 5600
Wire Wire Line
	14800 4900 15100 4900
Wire Wire Line
	14800 5000 15100 5000
Wire Wire Line
	14800 5100 15100 5100
Wire Wire Line
	14800 5200 15100 5200
Wire Wire Line
	14800 5300 15100 5300
Wire Wire Line
	14800 5400 15100 5400
Wire Wire Line
	14800 5500 15100 5500
Wire Wire Line
	14800 5600 15100 5600
Wire Wire Line
	12850 4050 13400 4050
Wire Wire Line
	12850 4150 13400 4150
Wire Wire Line
	12850 4250 13400 4250
Wire Wire Line
	13400 4350 12850 4350
Wire Wire Line
	13400 4450 12850 4450
Wire Wire Line
	12850 4550 13400 4550
Wire Wire Line
	12850 4650 13400 4650
Wire Wire Line
	12850 4750 13400 4750
Wire Wire Line
	11150 4050 10700 4050
Wire Wire Line
	11150 4150 10700 4150
Wire Wire Line
	11150 4250 10700 4250
Wire Wire Line
	11150 4350 10700 4350
Wire Wire Line
	11150 4450 10700 4450
Wire Wire Line
	11150 4550 10700 4550
Wire Wire Line
	11150 4650 10700 4650
Wire Wire Line
	11150 4750 10700 4750
Text Label 5600 2500 0    60   ~ 0
INTA_EXT3
Text Label 5600 2600 0    60   ~ 0
INTB_EXT3
$Comp
L CONN_5X2 P11
U 1 1
P 9150 6550
F 0 "P11" H 9150 6850 60  0000 C CNN
F 1 "CONN_5X2" V 9150 6550 50  0000 C CNN
F 2 "" H 9150 6550 60  0000 C CNN
F 3 "" H 9150 6550 60  0000 C CNN
	1    9150 6550
	1    0    0    -1  
$EndComp
$Comp
L +5V #PWR039
U 1 1
P 8450 6350
F 0 "#PWR039" H 8450 6440 20  0001 C CNN
F 1 "+5V" H 8450 6440 30  0000 C CNN
F 2 "" H 8450 6350 60  0000 C CNN
F 3 "" H 8450 6350 60  0000 C CNN
	1    8450 6350
	1    0    0    -1  
$EndComp
$Comp
L GND #PWR040
U 1 1
P 8450 6450
F 0 "#PWR040" H 8450 6450 30  0001 C CNN
F 1 "GND" H 8450 6380 30  0001 C CNN
F 2 "" H 8450 6450 60  0000 C CNN
F 3 "" H 8450 6450 60  0000 C CNN
	1    8450 6450
	0    1    1    0   
$EndComp
Text Label 8500 6550 0    60   ~ 0
SDA
Text Label 8500 6650 0    60   ~ 0
SCL
Wire Wire Line
	8750 6550 8450 6550
Wire Wire Line
	8750 6650 8450 6650
Wire Wire Line
	8750 6450 8450 6450
Wire Wire Line
	8750 6350 8450 6350
Wire Wire Line
	12850 5250 13100 5250
Wire Wire Line
	13100 5250 13100 5050
Connection ~ 13100 5050
$Comp
L C C5
U 1 1
P 10200 4950
F 0 "C5" H 10200 5050 40  0000 L CNN
F 1 "0.1u" H 10206 4865 40  0000 L CNN
F 2 "" H 10238 4800 30  0000 C CNN
F 3 "" H 10200 4950 60  0000 C CNN
	1    10200 4950
	1    0    0    -1  
$EndComp
$Comp
L GND #PWR041
U 1 1
P 10200 5300
F 0 "#PWR041" H 10200 5300 30  0001 C CNN
F 1 "GND" H 10200 5230 30  0001 C CNN
F 2 "" H 10200 5300 60  0000 C CNN
F 3 "" H 10200 5300 60  0000 C CNN
	1    10200 5300
	1    0    0    -1  
$EndComp
Wire Wire Line
	10200 5150 10200 5300
$Comp
L +3.3V #PWR042
U 1 1
P 10200 4650
F 0 "#PWR042" H 10200 4610 30  0001 C CNN
F 1 "+3.3V" H 10200 4760 30  0000 C CNN
F 2 "" H 10200 4650 60  0000 C CNN
F 3 "" H 10200 4650 60  0000 C CNN
	1    10200 4650
	1    0    0    -1  
$EndComp
Wire Wire Line
	10200 4750 10200 4650
$EndSCHEMATC
